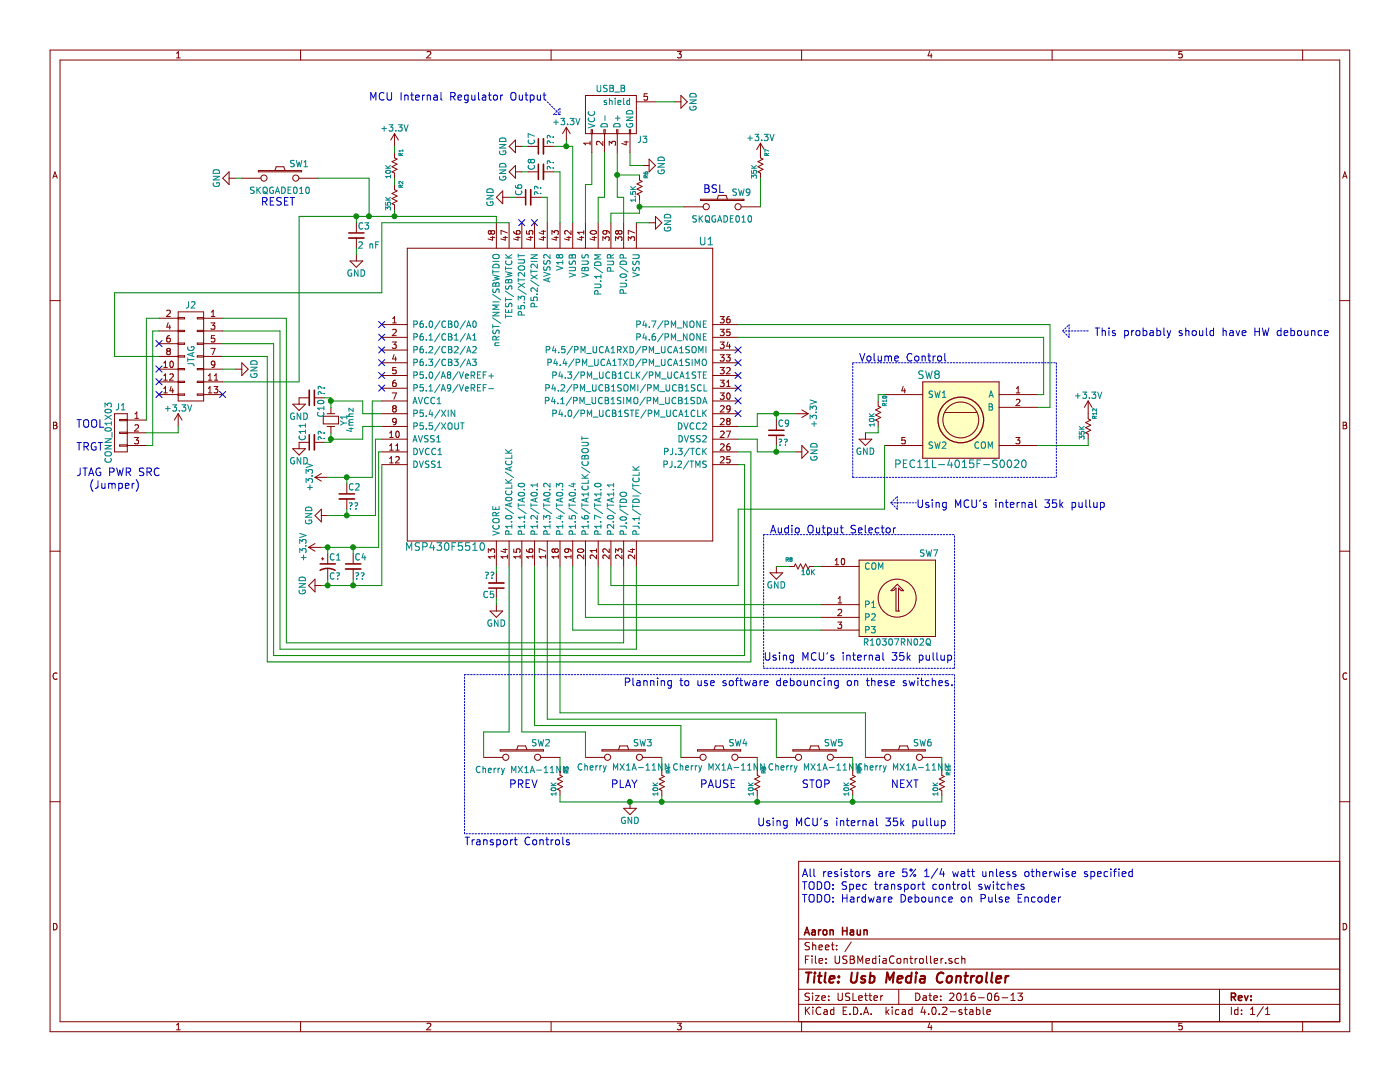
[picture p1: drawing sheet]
EESchema Schematic File Version 2
LIBS:power
LIBS:device
LIBS:transistors
LIBS:conn
LIBS:linear
LIBS:regul
LIBS:74xx
LIBS:cmos4000
LIBS:adc-dac
LIBS:memory
LIBS:xilinx
LIBS:microcontrollers
LIBS:dsp
LIBS:microchip
LIBS:analog_switches
LIBS:motorola
LIBS:texas
LIBS:intel
LIBS:audio
LIBS:interface
LIBS:digital-audio
LIBS:philips
LIBS:display
LIBS:cypress
LIBS:siliconi
LIBS:opto
LIBS:atmel
LIBS:contrib
LIBS:ti_msp430
LIBS:valves
LIBS:switches
LIBS:passives
LIBS:USBMediaController-cache
EELAYER 25 0
EELAYER END
$Descr USLetter 11000 8500
encoding utf-8
Sheet 1 1
Title "Usb Media Controller"
Date "2016-06-13"
Rev ""
Comp "Aaron Haun"
Comment1 ""
Comment2 ""
Comment3 ""
Comment4 ""
$EndDescr
$Comp
L GND #PWR01
U 1 1
P 2525 4600
F 0 "#PWR01" H 2525 4350 50  0001 C CNN
F 1 "GND" H 2525 4450 50  0000 C CNN
F 2 "" H 2525 4600 50  0000 C CNN
F 3 "" H 2525 4600 50  0000 C CNN
	1    2525 4600
	0    1    1    0   
$EndComp
$Comp
L USB_B J3
U 1 1
P 4850 900
F 0 "J3" H 5050 700 50  0000 C CNN
F 1 "USB_B" H 4800 1100 50  0000 C CNN
F 2 "Connect:USB_B" V 4800 800 50  0001 C CNN
F 3 "" V 4800 800 50  0000 C CNN
	1    4850 900 
	1    0    0    -1  
$EndComp
$Comp
L SW_PUSH SW2
U 1 1
P 4100 5950
F 0 "SW2" H 4250 6060 50  0000 C CNN
F 1 "Cherry MX1A-11NN" H 4100 5850 50  0000 C CNN
F 2 "Local:cherrymx_withpins" H 4100 5950 50  0001 C CNN
F 3 "" H 4100 5950 50  0000 C CNN
	1    4100 5950
	1    0    0    -1  
$EndComp
$Comp
L SW_PUSH SW3
U 1 1
P 4900 5950
F 0 "SW3" H 5050 6060 50  0000 C CNN
F 1 "Cherry MX1A-11NN" H 4900 5870 50  0000 C CNN
F 2 "Local:cherrymx_withpins" H 4900 5950 50  0001 C CNN
F 3 "" H 4900 5950 50  0000 C CNN
	1    4900 5950
	1    0    0    -1  
$EndComp
$Comp
L SW_PUSH SW4
U 1 1
P 5650 5950
F 0 "SW4" H 5800 6060 50  0000 C CNN
F 1 "Cherry MX1A-11NN" H 5650 5870 50  0000 C CNN
F 2 "Local:cherrymx_withpins" H 5650 5950 50  0001 C CNN
F 3 "" H 5650 5950 50  0000 C CNN
	1    5650 5950
	1    0    0    -1  
$EndComp
$Comp
L SW_PUSH SW5
U 1 1
P 6400 5950
F 0 "SW5" H 6550 6060 50  0000 C CNN
F 1 "Cherry MX1A-11NN" H 6400 5870 50  0000 C CNN
F 2 "Local:cherrymx_withpins" H 6400 5950 50  0001 C CNN
F 3 "" H 6400 5950 50  0000 C CNN
	1    6400 5950
	1    0    0    -1  
$EndComp
$Comp
L SW_PUSH SW6
U 1 1
P 7100 5950
F 0 "SW6" H 7250 6060 50  0000 C CNN
F 1 "Cherry MX1A-11NN" H 7100 5870 50  0000 C CNN
F 2 "Local:cherrymx_withpins" H 7100 5950 50  0001 C CNN
F 3 "" H 7100 5950 50  0000 C CNN
	1    7100 5950
	1    0    0    -1  
$EndComp
$Comp
L R10307RN02Q SW7
U 1 1
P 7050 4700
F 0 "SW7" H 6800 5050 50  0000 C CNN
F 1 "R10307RN02Q" H 7050 4351 50  0000 C CNN
F 2 "" H 7050 4700 50  0001 C CNN
F 3 "" H 7050 4700 50  0000 C CNN
	1    7050 4700
	-1   0    0    -1  
$EndComp
Text Notes 6050 4200 0    60   ~ 0
Audio Output Selector
$Comp
L pulse_encoder_sw SW8
U 1 1
P 7850 3000
F 0 "SW8" H 8400 3050 60  0000 C CNN
F 1 "PEC11L-4015F-S0020" H 8150 2350 60  0000 C CNN
F 2 "" H 8100 2600 60  0001 C CNN
F 3 "" H 8100 2600 60  0000 C CNN
	1    7850 3000
	-1   0    0    -1  
$EndComp
Text Notes 5950 6500 0    60   ~ 0
Using MCU's internal 35k pullup
$Comp
L us_resistor R4
U 1 1
P 5200 6150
F 0 "R4" H 5100 6200 30  0000 C CNN
F 1 "10K" H 5250 6100 39  0000 C CNN
F 2 "Resistors_SMD:R_0603_HandSoldering" H 5200 6150 60  0001 C CNN
F 3 "" H 5200 6150 60  0000 C CNN
	1    5200 6150
	0    1    1    0   
$EndComp
$Comp
L us_resistor R3
U 1 1
P 4400 6150
F 0 "R3" H 4300 6200 30  0000 C CNN
F 1 "10K" H 4450 6100 39  0000 C CNN
F 2 "Resistors_SMD:R_0603_HandSoldering" H 4400 6150 60  0001 C CNN
F 3 "" H 4400 6150 60  0000 C CNN
	1    4400 6150
	0    1    1    0   
$EndComp
$Comp
L us_resistor R5
U 1 1
P 5950 6150
F 0 "R5" H 5850 6200 30  0000 C CNN
F 1 "10K" H 6000 6100 39  0000 C CNN
F 2 "Resistors_SMD:R_0603_HandSoldering" H 5950 6150 60  0001 C CNN
F 3 "" H 5950 6150 60  0000 C CNN
	1    5950 6150
	0    1    1    0   
$EndComp
$Comp
L us_resistor R9
U 1 1
P 6700 6150
F 0 "R9" H 6600 6200 30  0000 C CNN
F 1 "10K" H 6750 6100 39  0000 C CNN
F 2 "Resistors_SMD:R_0603_HandSoldering" H 6700 6150 60  0001 C CNN
F 3 "" H 6700 6150 60  0000 C CNN
	1    6700 6150
	0    1    1    0   
$EndComp
$Comp
L GND #PWR02
U 1 1
P 4950 6300
F 0 "#PWR02" H 4950 6050 50  0001 C CNN
F 1 "GND" H 4950 6150 50  0000 C CNN
F 2 "" H 4950 6300 50  0000 C CNN
F 3 "" H 4950 6300 50  0000 C CNN
	1    4950 6300
	1    0    0    -1  
$EndComp
Text Notes 3650 6650 0    60   ~ 0
Transport Controls
Text Notes 4900 5400 0    60   ~ 0
Planning to use software debouncing on these switches.
$Comp
L us_resistor R8
U 1 1
P 6300 4450
F 0 "R8" H 6200 4500 30  0000 C CNN
F 1 "10K" H 6350 4400 39  0000 C CNN
F 2 "Resistors_SMD:R_0603_HandSoldering" H 6300 4450 60  0001 C CNN
F 3 "" H 6300 4450 60  0000 C CNN
	1    6300 4450
	1    0    0    -1  
$EndComp
$Comp
L GND #PWR03
U 1 1
P 6100 4450
F 0 "#PWR03" H 6100 4200 50  0001 C CNN
F 1 "GND" H 6100 4300 50  0000 C CNN
F 2 "" H 6100 4450 50  0000 C CNN
F 3 "" H 6100 4450 50  0000 C CNN
	1    6100 4450
	1    0    0    -1  
$EndComp
Text Notes 6000 5200 0    60   ~ 0
Using MCU's internal 35k pullup
Text Notes 6300 6900 0    60   ~ 0
All resistors are 5% 1/4 watt unless otherwise specified
Text Notes 4000 6200 0    60   ~ 0
PREV
Text Notes 4800 6200 0    60   ~ 0
PLAY
Text Notes 5500 6200 0    60   ~ 0
PAUSE
Text Notes 6300 6200 0    60   ~ 0
STOP
Text Notes 7000 6200 0    60   ~ 0
NEXT\n
$Comp
L +3.3V #PWR04
U 1 1
P 4450 1100
F 0 "#PWR04" H 4450 950 50  0001 C CNN
F 1 "+3.3V" H 4450 1240 50  0000 C CNN
F 2 "" H 4450 1100 50  0000 C CNN
F 3 "" H 4450 1100 50  0000 C CNN
	1    4450 1100
	1    0    0    -1  
$EndComp
$Comp
L GND #PWR05
U 1 1
P 4100 1150
F 0 "#PWR05" H 4100 900 50  0001 C CNN
F 1 "GND" H 4100 1000 50  0000 C CNN
F 2 "" H 4100 1150 50  0000 C CNN
F 3 "" H 4100 1150 50  0000 C CNN
	1    4100 1150
	0    1    1    0   
$EndComp
$Comp
L C_Small C7
U 1 1
P 4250 1150
F 0 "C7" H 4260 1220 50  0000 L CNN
F 1 "??" H 4260 1070 50  0000 L CNN
F 2 "Capacitors_SMD:C_0603_HandSoldering" H 4250 1150 50  0001 C CNN
F 3 "" H 4250 1150 50  0000 C CNN
	1    4250 1150
	0    -1   -1   0   
$EndComp
$Comp
L MSP430F5510 U1
U 1 1
P 3200 1950
F 0 "U1" H 5550 2000 60  0000 C CNN
F 1 "MSP430F5510" H 3500 -400 60  0000 C CNN
F 2 "Housings_QFP:LQFP-48_7x7mm_Pitch0.5mm" H 3000 1350 60  0001 C CNN
F 3 "" H 3000 1350 60  0000 C CNN
	1    3200 1950
	1    0    0    -1  
$EndComp
$Comp
L GND #PWR06
U 1 1
P 5300 800
F 0 "#PWR06" H 5300 550 50  0001 C CNN
F 1 "GND" H 5300 650 50  0000 C CNN
F 2 "" H 5300 800 50  0000 C CNN
F 3 "" H 5300 800 50  0000 C CNN
	1    5300 800 
	0    -1   -1   0   
$EndComp
$Comp
L GND #PWR07
U 1 1
P 5050 1300
F 0 "#PWR07" H 5050 1050 50  0001 C CNN
F 1 "GND" H 5050 1150 50  0000 C CNN
F 2 "" H 5050 1300 50  0000 C CNN
F 3 "" H 5050 1300 50  0000 C CNN
	1    5050 1300
	0    -1   -1   0   
$EndComp
$Comp
L GND #PWR08
U 1 1
P 5100 1750
F 0 "#PWR08" H 5100 1500 50  0001 C CNN
F 1 "GND" H 5100 1600 50  0000 C CNN
F 2 "" H 5100 1750 50  0000 C CNN
F 3 "" H 5100 1750 50  0000 C CNN
	1    5100 1750
	0    -1   -1   0   
$EndComp
$Comp
L +3.3V #PWR09
U 1 1
P 2525 4300
F 0 "#PWR09" H 2525 4150 50  0001 C CNN
F 1 "+3.3V" H 2525 4440 50  0000 C CNN
F 2 "" H 2525 4300 50  0000 C CNN
F 3 "" H 2525 4300 50  0000 C CNN
	1    2525 4300
	0    -1   -1   0   
$EndComp
$Comp
L C_Small C4
U 1 1
P 2775 4450
F 0 "C4" H 2785 4520 50  0000 L CNN
F 1 "??" H 2785 4370 50  0000 L CNN
F 2 "Capacitors_SMD:C_0603_HandSoldering" H 2775 4450 50  0001 C CNN
F 3 "" H 2775 4450 50  0000 C CNN
	1    2775 4450
	1    0    0    -1  
$EndComp
$Comp
L +3.3V #PWR010
U 1 1
P 2575 3750
F 0 "#PWR010" H 2575 3600 50  0001 C CNN
F 1 "+3.3V" H 2575 3890 50  0000 C CNN
F 2 "" H 2575 3750 50  0000 C CNN
F 3 "" H 2575 3750 50  0000 C CNN
	1    2575 3750
	0    -1   -1   0   
$EndComp
$Comp
L C_Small C2
U 1 1
P 2725 3900
F 0 "C2" H 2735 3970 50  0000 L CNN
F 1 "??" H 2735 3820 50  0000 L CNN
F 2 "Capacitors_SMD:C_0603_HandSoldering" H 2725 3900 50  0001 C CNN
F 3 "" H 2725 3900 50  0000 C CNN
	1    2725 3900
	1    0    0    -1  
$EndComp
$Comp
L GND #PWR011
U 1 1
P 2575 4050
F 0 "#PWR011" H 2575 3800 50  0001 C CNN
F 1 "GND" H 2575 3900 50  0000 C CNN
F 2 "" H 2575 4050 50  0000 C CNN
F 3 "" H 2575 4050 50  0000 C CNN
	1    2575 4050
	0    1    1    0   
$EndComp
$Comp
L C_Small C5
U 1 1
P 3900 4600
F 0 "C5" H 3910 4670 50  0000 L CNN
F 1 "??" H 3910 4520 50  0000 L CNN
F 2 "Capacitors_SMD:C_0603_HandSoldering" H 3900 4600 50  0001 C CNN
F 3 "" H 3900 4600 50  0000 C CNN
	1    3900 4600
	-1   0    0    1   
$EndComp
$Comp
L GND #PWR012
U 1 1
P 3900 4750
F 0 "#PWR012" H 3900 4500 50  0001 C CNN
F 1 "GND" H 3900 4600 50  0000 C CNN
F 2 "" H 3900 4750 50  0000 C CNN
F 3 "" H 3900 4750 50  0000 C CNN
	1    3900 4750
	1    0    0    -1  
$EndComp
$Comp
L C_Small C8
U 1 1
P 4250 1350
F 0 "C8" H 4260 1420 50  0000 L CNN
F 1 "??" H 4260 1270 50  0000 L CNN
F 2 "Capacitors_SMD:C_0603_HandSoldering" H 4250 1350 50  0001 C CNN
F 3 "" H 4250 1350 50  0000 C CNN
	1    4250 1350
	0    -1   -1   0   
$EndComp
$Comp
L GND #PWR013
U 1 1
P 4100 1350
F 0 "#PWR013" H 4100 1100 50  0001 C CNN
F 1 "GND" H 4100 1200 50  0000 C CNN
F 2 "" H 4100 1350 50  0000 C CNN
F 3 "" H 4100 1350 50  0000 C CNN
	1    4100 1350
	0    1    1    0   
$EndComp
$Comp
L GND #PWR014
U 1 1
P 6800 3400
F 0 "#PWR014" H 6800 3150 50  0001 C CNN
F 1 "GND" H 6800 3250 50  0000 C CNN
F 2 "" H 6800 3400 50  0000 C CNN
F 3 "" H 6800 3400 50  0000 C CNN
	1    6800 3400
	1    0    0    -1  
$EndComp
Text Notes 7200 4000 0    60   ~ 0
Using MCU's internal 35k pullup
Text Notes 6750 2850 0    60   ~ 0
Volume Control
$Comp
L C_Small C9
U 1 1
P 6100 3400
F 0 "C9" H 6110 3470 50  0000 L CNN
F 1 "??" H 6110 3320 50  0000 L CNN
F 2 "Capacitors_SMD:C_0603_HandSoldering" H 6100 3400 50  0001 C CNN
F 3 "" H 6100 3400 50  0000 C CNN
	1    6100 3400
	1    0    0    -1  
$EndComp
$Comp
L +3.3V #PWR015
U 1 1
P 6250 3250
F 0 "#PWR015" H 6250 3100 50  0001 C CNN
F 1 "+3.3V" H 6250 3390 50  0000 C CNN
F 2 "" H 6250 3250 50  0000 C CNN
F 3 "" H 6250 3250 50  0000 C CNN
	1    6250 3250
	0    1    1    0   
$EndComp
$Comp
L GND #PWR016
U 1 1
P 6250 3550
F 0 "#PWR016" H 6250 3300 50  0001 C CNN
F 1 "GND" H 6250 3400 50  0000 C CNN
F 2 "" H 6250 3550 50  0000 C CNN
F 3 "" H 6250 3550 50  0000 C CNN
	1    6250 3550
	0    -1   -1   0   
$EndComp
$Comp
L C_Small C6
U 1 1
P 4150 1550
F 0 "C6" H 4160 1620 50  0000 L CNN
F 1 "??" H 4160 1470 50  0000 L CNN
F 2 "Capacitors_SMD:C_0603_HandSoldering" H 4150 1550 50  0001 C CNN
F 3 "" H 4150 1550 50  0000 C CNN
	1    4150 1550
	0    -1   -1   0   
$EndComp
$Comp
L GND #PWR017
U 1 1
P 4000 1550
F 0 "#PWR017" H 4000 1300 50  0001 C CNN
F 1 "GND" H 4000 1400 50  0000 C CNN
F 2 "" H 4000 1550 50  0000 C CNN
F 3 "" H 4000 1550 50  0000 C CNN
	1    4000 1550
	0    1    1    0   
$EndComp
Text Notes 2900 800  0    60   ~ 0
MCU Internal Regulator Output
$Comp
L C_Small C3
U 1 1
P 2800 1850
F 0 "C3" H 2810 1920 50  0000 L CNN
F 1 "2 nF" H 2810 1770 50  0000 L CNN
F 2 "Capacitors_SMD:C_0603_HandSoldering" H 2800 1850 50  0001 C CNN
F 3 "" H 2800 1850 50  0000 C CNN
	1    2800 1850
	1    0    0    -1  
$EndComp
$Comp
L GND #PWR018
U 1 1
P 2800 2000
F 0 "#PWR018" H 2800 1750 50  0001 C CNN
F 1 "GND" H 2800 1850 50  0000 C CNN
F 2 "" H 2800 2000 50  0000 C CNN
F 3 "" H 2800 2000 50  0000 C CNN
	1    2800 2000
	1    0    0    -1  
$EndComp
$Comp
L us_resistor R2
U 1 1
P 3100 1550
F 0 "R2" H 3000 1600 30  0000 C CNN
F 1 "35K" H 3150 1500 39  0000 C CNN
F 2 "Resistors_SMD:R_0603_HandSoldering" H 3100 1550 60  0001 C CNN
F 3 "" H 3100 1550 60  0000 C CNN
	1    3100 1550
	0    1    1    0   
$EndComp
$Comp
L us_resistor R1
U 1 1
P 3100 1300
F 0 "R1" H 3000 1350 30  0000 C CNN
F 1 "10K" H 3150 1250 39  0000 C CNN
F 2 "Resistors_SMD:R_0603_HandSoldering" H 3100 1300 60  0001 C CNN
F 3 "" H 3100 1300 60  0000 C CNN
	1    3100 1300
	0    1    1    0   
$EndComp
$Comp
L +3.3V #PWR019
U 1 1
P 3100 1150
F 0 "#PWR019" H 3100 1000 50  0001 C CNN
F 1 "+3.3V" H 3100 1290 50  0000 C CNN
F 2 "" H 3100 1150 50  0000 C CNN
F 3 "" H 3100 1150 50  0000 C CNN
	1    3100 1150
	1    0    0    -1  
$EndComp
$Comp
L SW_PUSH SW1
U 1 1
P 2200 1400
F 0 "SW1" H 2350 1510 50  0000 C CNN
F 1 "SKQGADE010" H 2200 1300 50  0000 C CNN
F 2 "Local:sw-SKQGADE010" H 2200 1400 50  0001 C CNN
F 3 "" H 2200 1400 50  0000 C CNN
	1    2200 1400
	1    0    0    -1  
$EndComp
$Comp
L GND #PWR020
U 1 1
P 1850 1400
F 0 "#PWR020" H 1850 1150 50  0001 C CNN
F 1 "GND" H 1850 1250 50  0000 C CNN
F 2 "" H 1850 1400 50  0000 C CNN
F 3 "" H 1850 1400 50  0000 C CNN
	1    1850 1400
	0    1    1    0   
$EndComp
$Comp
L CONN_02X07 J2
U 1 1
P 1500 2800
F 0 "J2" H 1500 3200 50  0000 C CNN
F 1 "JTAG" V 1500 2800 50  0000 C CNN
F 2 "Socket_Strips:Socket_Strip_Straight_2x07" H 1500 1600 50  0001 C CNN
F 3 "" H 1500 1600 50  0000 C CNN
	1    1500 2800
	-1   0    0    -1  
$EndComp
$Comp
L GND #PWR021
U 1 1
P 1850 2900
F 0 "#PWR021" H 1850 2650 50  0001 C CNN
F 1 "GND" H 1850 2750 50  0000 C CNN
F 2 "" H 1850 2900 50  0000 C CNN
F 3 "" H 1850 2900 50  0000 C CNN
	1    1850 2900
	0    -1   -1   0   
$EndComp
NoConn ~ 1750 3100
NoConn ~ 1250 3100
NoConn ~ 1250 3000
NoConn ~ 1250 2900
NoConn ~ 1250 2700
$Comp
L us_resistor R11
U 1 1
P 7400 6150
F 0 "R11" H 7300 6200 30  0000 C CNN
F 1 "10K" H 7450 6100 39  0000 C CNN
F 2 "Resistors_SMD:R_0603_HandSoldering" H 7400 6150 60  0001 C CNN
F 3 "" H 7400 6150 60  0000 C CNN
	1    7400 6150
	0    1    1    0   
$EndComp
$Comp
L us_resistor R10
U 1 1
P 6900 3250
F 0 "R10" H 6800 3300 30  0000 C CNN
F 1 "10K" H 6950 3200 39  0000 C CNN
F 2 "Resistors_SMD:R_0603_HandSoldering" H 6900 3250 60  0001 C CNN
F 3 "" H 6900 3250 60  0000 C CNN
	1    6900 3250
	0    1    1    0   
$EndComp
$Comp
L CONN_01X03 J1
U 1 1
P 950 3400
F 0 "J1" H 950 3600 50  0000 C CNN
F 1 "CONN_01X03" V 1050 3400 50  0000 C CNN
F 2 "Pin_Headers:Pin_Header_Straight_1x03" H 950 3400 50  0001 C CNN
F 3 "" H 950 3400 50  0000 C CNN
	1    950  3400
	-1   0    0    -1  
$EndComp
Text Notes 600  3550 0    60   ~ 0
TOOL\n\nTRGT
Text Notes 700  3850 0    60   ~ 0
(Jumper)
$Comp
L +3.3V #PWR022
U 1 1
P 1400 3350
F 0 "#PWR022" H 1400 3200 50  0001 C CNN
F 1 "+3.3V" H 1400 3490 50  0000 C CNN
F 2 "" H 1400 3350 50  0000 C CNN
F 3 "" H 1400 3350 50  0000 C CNN
	1    1400 3350
	1    0    0    -1  
$EndComp
Text Notes 600  3750 0    60   ~ 0
JTAG PWR SRC
$Comp
L us_resistor R12
U 1 1
P 8550 3350
F 0 "R12" H 8450 3400 30  0000 C CNN
F 1 "35K" H 8600 3300 39  0000 C CNN
F 2 "Resistors_SMD:R_0603_HandSoldering" H 8550 3350 60  0001 C CNN
F 3 "" H 8550 3350 60  0000 C CNN
	1    8550 3350
	0    1    1    0   
$EndComp
$Comp
L +3.3V #PWR023
U 1 1
P 8550 3250
F 0 "#PWR023" H 8550 3100 50  0001 C CNN
F 1 "+3.3V" H 8550 3390 50  0000 C CNN
F 2 "" H 8550 3250 50  0000 C CNN
F 3 "" H 8550 3250 50  0000 C CNN
	1    8550 3250
	1    0    0    -1  
$EndComp
Text Notes 8600 2650 0    60   ~ 0
This probably should have HW debounce
NoConn ~ 3000 2550
NoConn ~ 3000 2650
NoConn ~ 3000 2750
NoConn ~ 3000 2850
NoConn ~ 3000 2950
NoConn ~ 3000 3050
NoConn ~ 4100 1750
NoConn ~ 4200 1750
NoConn ~ 5800 2750
NoConn ~ 5800 2850
NoConn ~ 5800 2950
NoConn ~ 5800 3050
NoConn ~ 5800 3150
NoConn ~ 5800 3250
$Comp
L CP1_Small C1
U 1 1
P 2575 4450
F 0 "C1" H 2585 4520 50  0000 L CNN
F 1 "C?" H 2585 4370 50  0000 L CNN
F 2 "" H 2575 4450 50  0001 C CNN
F 3 "" H 2575 4450 50  0000 C CNN
	1    2575 4450
	1    0    0    -1  
$EndComp
Text Notes 6300 7000 0    60   ~ 0
TODO: Spec transport control switches
Text Notes 6300 7100 0    60   ~ 0
TODO: Hardware Debounce on Pulse Encoder
$Comp
L us_resistor R6
U 1 1
P 5025 1475
F 0 "R6" H 4925 1525 30  0000 C CNN
F 1 "1.5K" H 5075 1425 39  0000 C CNN
F 2 "Resistors_SMD:R_0603_HandSoldering" H 5025 1475 60  0001 C CNN
F 3 "" H 5025 1475 60  0000 C CNN
	1    5025 1475
	0    1    1    0   
$EndComp
Wire Wire Line
	4750 1550 4700 1550
Wire Wire Line
	4700 1550 4700 1750
Wire Wire Line
	4850 1550 4900 1550
Wire Wire Line
	4900 1550 4900 1750
Wire Wire Line
	4600 1750 4600 1450
Wire Wire Line
	4600 1450 4650 1450
Wire Wire Line
	4400 6050 4400 5950
Wire Wire Line
	5200 6050 5200 5950
Wire Wire Line
	5950 6050 5950 5950
Wire Wire Line
	6700 6050 6700 5950
Wire Wire Line
	7400 6050 7400 5950
Wire Wire Line
	7400 6300 7400 6250
Wire Wire Line
	4400 6300 7400 6300
Wire Wire Line
	4400 6300 4400 6250
Wire Wire Line
	5200 6250 5200 6300
Connection ~ 5200 6300
Wire Wire Line
	5950 6250 5950 6300
Connection ~ 5950 6300
Wire Wire Line
	6700 6250 6700 6300
Connection ~ 6700 6300
Connection ~ 4950 6300
Wire Wire Line
	4000 5750 3800 5750
Wire Wire Line
	4000 4450 4000 5750
Wire Wire Line
	4100 4450 4100 5750
Wire Wire Line
	4100 5750 4600 5750
Wire Wire Line
	4200 5700 5350 5700
Wire Wire Line
	4200 4450 4200 5700
Wire Wire Line
	4300 5650 6100 5650
Wire Wire Line
	4300 4450 4300 5650
Wire Wire Line
	4400 5600 6800 5600
Wire Wire Line
	4400 4450 4400 5600
Wire Notes Line
	7500 5300 7500 6550
Wire Notes Line
	7500 6550 3650 6550
Wire Notes Line
	3650 6550 3650 5300
Wire Wire Line
	6800 5600 6800 5950
Wire Wire Line
	6100 5650 6100 5950
Wire Wire Line
	5350 5700 5350 5950
Wire Wire Line
	4600 5750 4600 5950
Wire Wire Line
	3800 5750 3800 5950
Wire Wire Line
	4500 4950 6450 4950
Wire Wire Line
	4500 4450 4500 4950
Wire Wire Line
	4600 4850 6450 4850
Wire Wire Line
	4600 4450 4600 4850
Wire Wire Line
	4700 4750 6450 4750
Wire Wire Line
	4700 4450 4700 4750
Wire Wire Line
	6100 4450 6200 4450
Wire Wire Line
	6450 4450 6400 4450
Wire Notes Line
	6000 4200 7500 4200
Wire Notes Line
	6000 4200 6000 5250
Wire Notes Line
	3650 5300 7500 5300
Wire Notes Line
	6000 5250 7500 5250
Wire Notes Line
	7500 5250 7500 4200
Wire Wire Line
	4650 1450 4650 1200
Wire Wire Line
	4750 1200 4750 1550
Wire Wire Line
	4850 1200 4850 1550
Wire Wire Line
	4450 1100 4450 1150
Connection ~ 4450 1150
Wire Wire Line
	5150 800  5300 800 
Wire Wire Line
	4950 1200 4950 1300
Wire Wire Line
	4950 1300 5050 1300
Wire Wire Line
	5100 1750 5000 1750
Wire Wire Line
	2525 4600 3000 4600
Wire Wire Line
	2525 4300 2975 4300
Wire Wire Line
	2775 4350 2775 4300
Connection ~ 2775 4300
Wire Wire Line
	2775 4550 2775 4600
Connection ~ 2775 4600
Wire Wire Line
	2575 3750 2925 3750
Wire Wire Line
	2725 3750 2725 3800
Connection ~ 2725 3750
Wire Wire Line
	2725 4000 2725 4050
Wire Wire Line
	2575 4050 2950 4050
Connection ~ 2725 4050
Wire Wire Line
	3900 4450 3900 4500
Wire Wire Line
	3900 4700 3900 4750
Wire Wire Line
	4350 1150 4500 1150
Wire Wire Line
	4150 1150 4100 1150
Wire Wire Line
	4100 1350 4150 1350
Wire Wire Line
	4400 1350 4400 1750
Wire Wire Line
	4800 4450 4800 4600
Wire Wire Line
	4800 4600 5800 4600
Wire Wire Line
	5800 4600 5800 4000
Wire Wire Line
	5800 4000 6950 4000
Wire Wire Line
	6950 4000 6950 3500
Wire Wire Line
	6900 3100 6950 3100
Wire Wire Line
	6900 3150 6900 3100
Wire Wire Line
	6900 3350 6900 3400
Wire Wire Line
	6900 3400 6800 3400
Wire Notes Line
	7000 3950 7050 3900
Wire Notes Line
	7050 3900 7050 4000
Wire Notes Line
	7050 4000 7000 3950
Wire Notes Line
	7000 3950 7200 3950
Wire Notes Line
	6700 3750 8300 3750
Wire Notes Line
	6700 3750 6700 2850
Wire Notes Line
	6700 2850 8300 2850
Wire Notes Line
	8300 2850 8300 3750
Wire Wire Line
	5800 3350 5950 3350
Wire Wire Line
	5950 3350 5950 3250
Wire Wire Line
	5950 3250 6250 3250
Wire Wire Line
	6100 3300 6100 3250
Connection ~ 6100 3250
Wire Wire Line
	5800 3450 5950 3450
Wire Wire Line
	5950 3450 5950 3550
Wire Wire Line
	5950 3550 6250 3550
Wire Wire Line
	6100 3500 6100 3550
Connection ~ 6100 3550
Wire Wire Line
	4400 1350 4350 1350
Wire Wire Line
	4300 1750 4300 1550
Wire Wire Line
	4300 1550 4250 1550
Wire Wire Line
	4050 1550 4000 1550
Wire Notes Line
	4300 800  4400 900 
Wire Notes Line
	4400 900  4350 900 
Wire Notes Line
	4350 900  4400 850 
Wire Notes Line
	4400 850  4400 900 
Wire Wire Line
	4500 1150 4500 1750
Wire Wire Line
	3900 1700 3900 1750
Wire Wire Line
	2800 1700 2800 1750
Wire Wire Line
	2800 1950 2800 2000
Wire Wire Line
	3100 1400 3100 1450
Wire Wire Line
	3100 1700 3100 1650
Connection ~ 3100 1700
Wire Wire Line
	3100 1150 3100 1200
Wire Wire Line
	2500 1400 2900 1400
Wire Wire Line
	2900 1400 2900 1700
Connection ~ 2900 1700
Wire Wire Line
	1850 1400 1900 1400
Connection ~ 2800 1700
Wire Wire Line
	4900 4450 4900 5050
Wire Wire Line
	4900 5050 2250 5050
Wire Wire Line
	2250 5050 2250 2500
Wire Wire Line
	2250 2500 1750 2500
Wire Wire Line
	5000 4450 5000 5100
Wire Wire Line
	5000 5100 2200 5100
Wire Wire Line
	2200 5100 2200 2600
Wire Wire Line
	2200 2600 1750 2600
Wire Wire Line
	5800 3650 5850 3650
Wire Wire Line
	5850 3650 5850 5150
Wire Wire Line
	5850 5150 2150 5150
Wire Wire Line
	2150 5150 2150 2700
Wire Wire Line
	2150 2700 1750 2700
Wire Wire Line
	5800 3550 5900 3550
Wire Wire Line
	5900 3550 5900 5200
Wire Wire Line
	5900 5200 2100 5200
Wire Wire Line
	2100 5200 2100 2800
Wire Wire Line
	2100 2800 1750 2800
Wire Wire Line
	1750 3000 2350 3000
Wire Wire Line
	2350 3000 2350 1700
Wire Wire Line
	2350 1700 3900 1700
Wire Wire Line
	1750 2900 1850 2900
Wire Wire Line
	4000 1750 3000 1750
Wire Wire Line
	3000 1750 3000 2300
Wire Wire Line
	3000 2300 900  2300
Wire Wire Line
	900  2300 900  2800
Wire Wire Line
	900  2800 1250 2800
Wire Wire Line
	1150 3300 1150 2500
Wire Wire Line
	1150 2500 1250 2500
Wire Wire Line
	1150 3500 1200 3500
Wire Wire Line
	1200 3500 1200 2600
Wire Wire Line
	1200 2600 1250 2600
Wire Wire Line
	1150 3400 1400 3400
Wire Wire Line
	1400 3400 1400 3350
Wire Wire Line
	5800 2650 8200 2650
Wire Wire Line
	8200 2650 8200 3100
Wire Wire Line
	8200 3100 8150 3100
Wire Wire Line
	5800 2550 8250 2550
Wire Wire Line
	8250 2550 8250 3200
Wire Wire Line
	8250 3200 8150 3200
Wire Wire Line
	8150 3500 8550 3500
Wire Wire Line
	8550 3500 8550 3450
Wire Notes Line
	8550 2600 8350 2600
Wire Notes Line
	8350 2600 8400 2550
Wire Notes Line
	8400 2550 8400 2650
Wire Notes Line
	8400 2650 8350 2600
Wire Wire Line
	2575 4350 2575 4300
Connection ~ 2575 4300
Wire Wire Line
	2575 4550 2575 4600
Connection ~ 2575 4600
Wire Wire Line
	5025 1675 4800 1675
Wire Wire Line
	4800 1675 4800 1750
Wire Wire Line
	5025 1575 5025 1675
$Comp
L +3.3V #PWR024
U 1 1
P 5975 1225
F 0 "#PWR024" H 5975 1075 50  0001 C CNN
F 1 "+3.3V" H 5975 1365 50  0000 C CNN
F 2 "" H 5975 1225 50  0000 C CNN
F 3 "" H 5975 1225 50  0000 C CNN
	1    5975 1225
	1    0    0    -1  
$EndComp
$Comp
L us_resistor R7
U 1 1
P 5975 1300
F 0 "R7" H 5875 1350 30  0000 C CNN
F 1 "35K" H 6025 1250 39  0000 C CNN
F 2 "Resistors_SMD:R_0603_HandSoldering" H 5975 1300 60  0001 C CNN
F 3 "" H 5975 1300 60  0000 C CNN
	1    5975 1300
	0    1    1    0   
$EndComp
$Comp
L SW_PUSH SW9
U 1 1
P 5675 1625
F 0 "SW9" H 5825 1735 50  0000 C CNN
F 1 "SKQGADE010" H 5675 1525 50  0000 C CNN
F 2 "Local:sw-SKQGADE010" H 5675 1625 50  0001 C CNN
F 3 "" H 5675 1625 50  0000 C CNN
	1    5675 1625
	1    0    0    -1  
$EndComp
Wire Wire Line
	5975 1400 5975 1625
Wire Wire Line
	5025 1625 5375 1625
Connection ~ 5025 1625
Wire Wire Line
	5025 1375 4850 1375
Connection ~ 4850 1375
Text Notes 2050 1625 0    60   ~ 0
RESET
Text Notes 5525 1525 0    60   ~ 0
BSL
Wire Wire Line
	3000 4600 3000 3650
Wire Wire Line
	3000 3550 2975 3550
Wire Wire Line
	2975 3550 2975 4300
Wire Wire Line
	3000 3450 2950 3450
Wire Wire Line
	2950 3450 2950 4050
Wire Wire Line
	3000 3150 2925 3150
Wire Wire Line
	2925 3150 2925 3750
Wire Wire Line
	3000 3350 2850 3350
Wire Wire Line
	2850 3250 3000 3250
$Comp
L Crystal_Small Y1
U 1 1
P 2600 3300
F 0 "Y1" H 2600 3400 50  0000 C CNN
F 1 "4mhz" H 2600 3450 50  0000 C CNN
F 2 "" H 2600 3300 50  0001 C CNN
F 3 "" H 2600 3300 50  0000 C CNN
	1    2600 3300
	0    1    1    0   
$EndComp
Wire Wire Line
	2850 3150 2850 3250
Wire Wire Line
	2850 3350 2850 3450
Wire Wire Line
	2850 3450 2600 3450
$Comp
L C_Small C11
U 1 1
P 2450 3475
F 0 "C11" H 2460 3545 50  0000 L CNN
F 1 "??" H 2460 3395 50  0000 L CNN
F 2 "Capacitors_SMD:C_0603_HandSoldering" H 2450 3475 50  0001 C CNN
F 3 "" H 2450 3475 50  0000 C CNN
	1    2450 3475
	0    -1   -1   0   
$EndComp
$Comp
L C_Small C10
U 1 1
P 2450 3125
F 0 "C10" H 2460 3195 50  0000 L CNN
F 1 "??" H 2350 3200 50  0000 L CNN
F 2 "Capacitors_SMD:C_0603_HandSoldering" H 2450 3125 50  0001 C CNN
F 3 "" H 2450 3125 50  0000 C CNN
	1    2450 3125
	0    1    1    0   
$EndComp
Wire Wire Line
	2600 3400 2600 3475
Wire Wire Line
	2600 3475 2550 3475
Wire Wire Line
	2600 3125 2600 3200
Wire Wire Line
	2600 3125 2550 3125
Connection ~ 2600 3150
Connection ~ 2600 3450
Wire Wire Line
	2850 3150 2600 3150
$Comp
L GND #PWR025
U 1 1
P 2350 3475
F 0 "#PWR025" H 2350 3225 50  0001 C CNN
F 1 "GND" H 2350 3325 50  0000 C CNN
F 2 "" H 2350 3475 50  0000 C CNN
F 3 "" H 2350 3475 50  0000 C CNN
	1    2350 3475
	1    0    0    -1  
$EndComp
$Comp
L GND #PWR026
U 1 1
P 2350 3125
F 0 "#PWR026" H 2350 2875 50  0001 C CNN
F 1 "GND" H 2350 2975 50  0000 C CNN
F 2 "" H 2350 3125 50  0000 C CNN
F 3 "" H 2350 3125 50  0000 C CNN
	1    2350 3125
	1    0    0    -1  
$EndComp
$EndSCHEMATC
